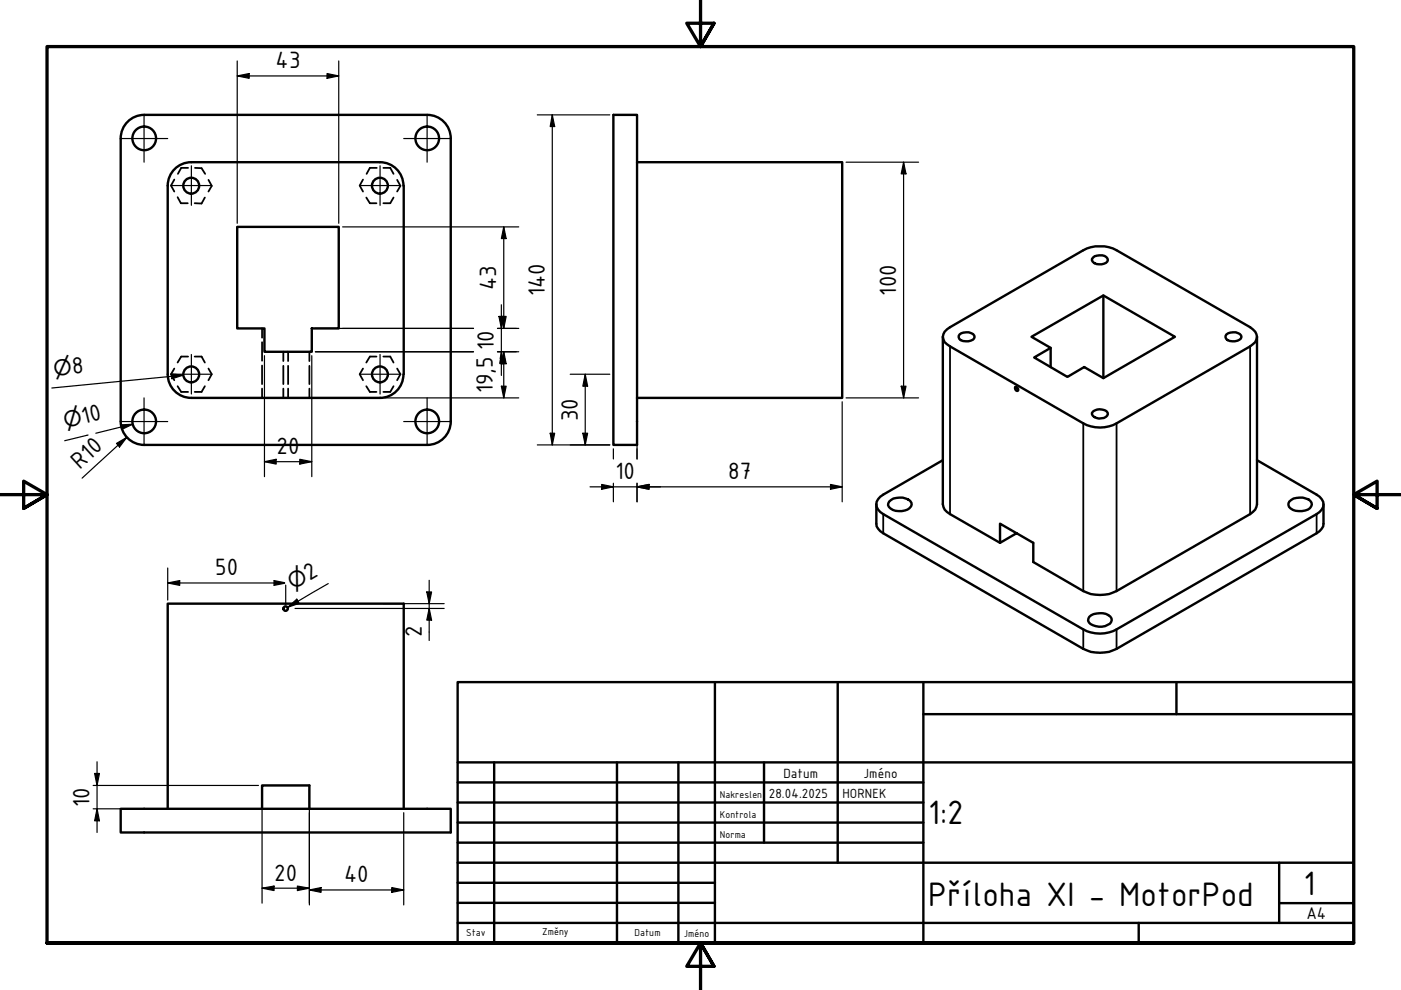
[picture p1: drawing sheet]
<svg xmlns="http://www.w3.org/2000/svg" width="297mm" height="210mm" viewBox="0 0 297 210" stroke-linecap="round" stroke-linejoin="round" font-family="sans-serif">
<g fill="none" stroke="#000" stroke-width=".38">
<path d="M37 38.1l-.7 1.2 .7 1.3M39.9 35.6h-1.5l-.7 1.3M41.3 35.6l1.4 .1 .8 1.2M44.2 38.1l.7 1.3-.7 1.2M77 38.1l-.7 1.2 .7 1.3M79.9 35.6h-1.5l-.7 1.3M81.3 35.6h1.4l.7 1.3M84.2 38.1l.7 1.3-.7 1.2M37.7 41.8l.7 1.3h1.4M43.4 41.9l-.7 1.3-1.4-.1M77.7 41.9l.7 1.2h1.4M83.4 41.9l-.7 1.2h-1.4"/>
<path d="M37 78.1l-.7 1.2 .7 1.3M39.9 75.6h-1.5l-.7 1.3M41.3 75.6h1.4l.7 1.3M44.2 78.1l.7 1.2-.7 1.3M55.6 69.6v2M55.6 72.6v3.9M55.6 77.5v3.9M60.1 74.6v2M60.1 77.6v3.8M61.1 74.6v2M61.1 77.6v3.8M65.6 74.6v2"/>
<path d="M65.6 77.6v3.8M77 78.1l-.7 1.2 .7 1.3M79.8 75.6h-1.4l-.7 1.3M81.3 75.6h1.4l.7 1.3M84.2 78.1l.7 1.2-.7 1.3M37.7 81.9l.7 1.2h1.5M43.4 81.9l-.7 1.2h-1.4M55.6 82.4v2M60.1 82.4v2M61.1 82.4v2M65.6 82.4v2M77.7 81.9l.7 1.2h1.4"/>
<path d="M83.4 81.9l-.7 1.2h-1.4"/>
</g>
<g fill="none" stroke="#000" stroke-width=".51">
<path d="M30.5 24.4h60.1M30.6 24.4a5 5 0 0 0-5 5v59.9a5 5 0 0 0 5 5M35.6 39.3v40M40.5 34.4a5 5 0 0 0-4.9 5M40.6 34.4h40a5 5 0 0 1 4.9 5M85.6 39.3v40M90.6 24.4a5 5 0 0 1 5 5v59.9a5 5 0 0 1-5 5M130 24.4h5.1v69.9h-5.1zM135.1 34.4h43.5v50h-43.5M50.3 48.1h21.5v21.5h-5.7v5h-10v-5h-5.8zM231.8 54.6a2.35 2.35 0 0 1 3 .2 .84 .84 0 0 1-.7 1.1 2.01 2.01 0 0 1-2.6-.7v-.3zM35.6 79.4a5 5 0 0 0 4.9 5"/>
<path d="M85.5 79.4a5 5 0 0 1-5 5h-39.9M199.9 71.4v35.5a2.46 2.46 0 0 0 1.5 2.1l10.6 6.1M200.3 70.3l1.1-.9 28.3-16.3a7.9 7.9 0 0 1 7 0l28.3 16.3a2.16 2.16 0 0 1 1.1 3.2l-1.1 .8-28.3 16.4a7.4 7.4 0 0 1-7 0l-28.3-16.4a2.09 2.09 0 0 1-1.1-3.1zM203.5 70.9a2.44 2.44 0 0 1 3.1 .3 .84 .84 0 0 1-.8 1 1.94 1.94 0 0 1-2.5-.7zM218.7 71.4l15.2-8.8 15.2 8.8-15.2 8.8-4-2.4-3.6 2.1-7-4.1 3.5-2zM222.8 73.8v4M233.9 62.6v17.6M260 70.9a2.44 2.44 0 0 1 3.1 .3 .84 .84 0 0 1-.7 1 1.94 1.94 0 0 1-2.6-.7zM266.5 71.4v35.5a2.54 2.54 0 0 1-1.5 2.1l-28.3 16.3a7.9 7.9 0 0 1-7 0l-10.6-6.1v-4.1l-7.1-4.1v4.1l3.5-2M30.5 94.3h60.1M199.9 97.6l-12.6 7.3a2.19 2.19 0 0 0-1.5 2 2.19 2.19 0 0 0 1.5 2.1l42.4 24.4a7.4 7.4 0 0 0 7 0l42.4-24.4a2.19 2.19 0 0 0 1.5-2.1 2.19 2.19 0 0 0-1.5-2l-12.6-7.3M215.3 82a.6 .6 0 0 1 .5 .8l-.2 .1a.68 .68 0 0 1-.3-.9z"/>
<path d="M231.8 87.2a2.35 2.35 0 0 1 3 .3 1.02 1.02 0 0 1-1.2 1.2 1.5 1.5 0 0 1-2.1-1.2zM185.8 106.9v4.1a2.57 2.57 0 0 0 1.5 2.1l42.4 24.5a7.9 7.9 0 0 0 7 0l42.4-24.5a2.57 2.57 0 0 0 1.5-2.1v-4.1M188.5 106.3a3.6 3.6 0 0 1 4.5-.1 1.28 1.28 0 0 1 .1 1.4 1.28 1.28 0 0 1-1.3 .6 2.96 2.96 0 0 1-3.5-1.1zM273.4 106.3a3.6 3.6 0 0 1 4.4-.1 1.27 1.27 0 0 1 .1 1.4 1.27 1.27 0 0 1-1.2 .6 3.3 3.3 0 0 1-3.4-.7l-.1-.8zM230.9 130.8a3.7 3.7 0 0 1 4.5-.1 1.04 1.04 0 0 1 .3 1.1 1.04 1.04 0 0 1-.9 .7 3.5 3.5 0 0 1-3.9-.5l-.2-.4zM25.6 171.5h70v5h-70zM35.6 171.5v-43.5h50v43.5M55.6 171.5v-5h10v5"/>
<circle cx="30.6" cy="29.3" r="2.51"/>
<circle cx="40.5" cy="39.4" r="1.68"/>
<circle cx="80.5" cy="39.4" r="1.68"/>
<circle cx="90.6" cy="29.3" r="2.51"/>
<circle cx="40.5" cy="79.4" r="1.68"/>
<circle cx="80.5" cy="79.4" r="1.68"/>
<circle cx="30.6" cy="89.3" r="2.51"/>
<circle cx="90.6" cy="89.3" r="2.51"/>
<circle cx="60.5" cy="129" r=".48"/>
</g>
<path d="M201.4 73.4v35.6M265 73.4v35.6M229.7 89.8v35.5M236.7 89.8v35.5M187.3 109v4.1M279.1 109v4.1M229.7 133.4v4.2M236.7 133.4v4.2" fill="none" stroke="#000" stroke-width=".38"/>
<path d="M148.5 -.1v10l-2.9-5h5.8l-2.9 5 2.9-5M0 104.9h10l-5-2.9v5.8l5-2.9-5 2.9M297 104.9h-10l5-2.9v5.8l-5-2.9 5 2.9M10 199.9v-190h277v190h-277h277M151.4 204.9l-2.9-5 2.9 5h-5.8l2.9-5v10" fill="none" stroke="#000" stroke-width=".7"/>
<!-- layer: Nadpis (ISO) -->
<g fill="none" stroke="#000" stroke-width=".51">
<path d="M97 144.6h190v55.3h-190zM151.6 144.6v55.3M177.6 144.6v38.3M195.8 151.4h91.2M195.8 144.6v55.3M249.4 144.6v6.8M97 165.9h98.8M97 170.2h98.8M97 174.4h98.8M97 178.7h98.8M97 161.6h190M104.8 161.6v38.3"/>
<path d="M130.8 161.6v38.3M143.8 161.6v38.3M162 161.6v17.1M97 195.7h190M97 182.9h190M97 187.2h54.6M97 191.4h54.6M241.4 195.7v4.2M271.2 191.5h15.8M271.2 182.9v12.8"/>
</g>
<g fill="none" stroke="#000" stroke-width=".25">
<path d="M50.3 16.1l2.5-.5v1zM50.3 16.1h21.5M50.3 12.9v34.4M69.3 15.6l2.5 .5-2.5 .5zM71.8 12.9v34.4M113.9 24.4h15.4M117.1 24.4l.5 2.4h-1zM117.1 24.4v69.9M179.4 34.4h15.4M191.6 34.4l.5 2.5h-1zM191.6 34.4v50M72.6 48.1h37.4"/>
<path d="M106.8 48.1l.5 2.5h-1zM106.8 48.1v21.5M36.3 79.3l2.6 .2-2.5 .8zM38.9 79.5l-27.9 2.8M56.1 75.4v25.7M66.1 75.4v25.7M66.9 69.6h33.5M66.9 74.6h33.5M105.5 69.6h4.5M105.5 74.6h4.5M105.8 67.1h1l-.5 2.5zM106 76l.3-1.4 .5 2.5h-.8"/>
<path d="M106.3 67.1h1l-.5 2.5zM106.3 64.6v15M106.8 74.6l.5 2.5h-1zM106.8 74.6v9.8M120.9 79.3h8.4M124.1 79.3l.5 2.6h-1zM124.1 79.3v15M18.7 92.2l-5 1.2M24.7 94l2.2-1.3-1.6 2.1zM25.6 90.1l2.5-.1-2.3 1zM26.9 92.7l-9.5 8.7M28.1 90l-7.8 1.9"/>
<path d="M56.1 97.9l2.4-.5v1zM56.1 97.9h10M63.6 97.4l2.5 .5-2.5 .5zM81.3 84.4h28.7M106.3 81.9h1l-.5 2.5zM113.9 94.3h15.4M116.6 91.9h1l-.5 2.4zM123.6 91.9h1l-.5 2.4zM130 95.2v2.1M135.1 85.2v12.1M178.6 85.2v21.2M179.4 84.4h15.4"/>
<path d="M191.1 81.9h1l-.5 2.5zM125.1 103.2h53.5M127.6 102.7l2.4 .5-2.4 .5zM130 102.5v3.9M135.1 103.2l2.5-.5v1zM135.1 102.5v3.9M176.1 102.7l2.5 .5-2.5 .5zM35.6 123.6l2.5-.5v1zM35.6 123.6h24.7M35.6 120.4v6.8M60.3 123.5l-2.2-.4v1l2.2-.4M60.6 124.1v4.1"/>
<path d="M61 128.7l1.9-1.7 .5 .9zM62.5 129h31.7M69.6 123.7l-8.6 5M81.3 128h12.9M90.5 125.5h1l-.5 2.5zM91 129l.5 2.5h-1zM91 123v12.8M19.7 171.5h10.1M19.7 166.5h35.1M20.1 164h1l-.5 2.5zM20.6 171.5l.5 2.5h-1zM20.6 161.5v15"/>
<path d="M55.6 167.3v24.2M65.6 167.3v24.6M85.6 172.3v19.6M55.6 188.3l2.5-.4v.9zM55.6 188.3h10M63.1 187.9l2.5 .4-2.5 .5zM65.6 188.7l2.5-.5v1zM65.6 188.7h20M83.1 188.2l2.5 .5-2.5 .5z"/>
</g>
<g fill="#000">
<path d="M50.3 16.1l2.5-.5v1zM69.3 15.6l2.5 .5-2.5 .5zM117.1 24.4l.5 2.4h-1zM191.6 34.4l.5 2.5h-1zM106.8 48.1l.5 2.5h-1zM105.8 67.1h1l-.5 2.5zM106.3 67.1h1l-.5 2.5zM106.3 74.6l.5 2.5h-1zM106.8 74.6l.5 2.5h-1zM24.7 94l2.2-1.3-1.6 2.1zM25.6 90.1l2.5-.1-2.3 1zM36.3 79.3l2.6 .2-2.5 .8z"/>
<path d="M56.1 97.9l2.4-.5v1zM63.6 97.4l2.5 .5-2.5 .5zM106.3 81.9h1l-.5 2.5zM116.6 91.9h1l-.5 2.4zM123.6 91.9h1l-.5 2.4zM124.1 79.3l.5 2.6h-1zM191.1 81.9h1l-.5 2.5zM127.6 102.7l2.4 .5-2.4 .5zM135.1 103.2l2.5-.5v1zM176.1 102.7l2.5 .5-2.5 .5zM35.6 123.6l2.5-.5v1zM58.1 123.1l2.5 .5-2.5 .5z"/>
<path d="M61 128.7l1.9-1.7 .5 .9zM90.5 125.5h1l-.5 2.5zM91 129l.5 2.5h-1zM20.1 164h1l-.5 2.5zM20.6 171.5l.5 2.5h-1zM55.6 188.3l2.5-.4v.9zM63.1 187.9l2.5 .4-2.5 .5zM65.6 188.7l2.5-.5v1zM83.1 188.2l2.5 .5-2.5 .5z"/>
</g>
<g fill="none" stroke="#000" stroke-width=".25">
<path d="M25.6 29.4h10M30.5 24.4v10M36.4 39.3h8.4M40.6 35.2v8.3M76.4 39.3h8.4M80.6 35.2v8.3M85.6 29.4h10M90.6 24.4v10M36.4 79.3h8.4M40.6 75.2v8.3M76.4 79.3h8.4M80.6 75.2v8.3"/>
<path d="M25.6 89.4h10M30.5 84.4v9.9M85.6 89.4h10M90.6 84.4v9.9"/>
</g>
<g font-size="7.7">
<text x="196.8" y="174.8">1:2</text>
<text x="196.8" y="192">Příloha XI - MotorPod</text>
<text x="276.4" y="189.7">1</text>
</g>
<g font-size="5.4">
<text x="58.4" y="14.5">43</text>
<text x="105.2" y="61.5" transform="rotate(-90 105.2 61.5)">43</text>
<text x="115.5" y="62.8" transform="rotate(-90 115.5 62.8)">140</text>
<text x="190" y="62.7" transform="rotate(-90 190 62.7)">100</text>
<text x="104.7" y="74.2" transform="rotate(-90 104.7 74.2)">10</text>
<text x="15.4" y="79.3" transform="rotate(-6 15.4 79.3)">8</text>
<text x="104.5" y="83.4" transform="rotate(-90 104.5 83.4)">19,5</text>
<text x="17.7" y="89.9" transform="rotate(-14 17.7 89.9)">10</text>
<text x="122.5" y="89.3" transform="rotate(-90 122.5 89.3)">30</text>
<text x="16.9" y="99.7" transform="rotate(-42 16.9 99.7)">R10</text>
<text x="58.6" y="96.3">20</text>
<text x="130.5" y="101.6">10</text>
<text x="154.4" y="101.6">87</text>
<text x="45.6" y="122">50</text>
<text x="65.6" y="123.2" transform="rotate(-30 65.6 123.2)">2</text>
<text x="89.4" y="135" transform="rotate(-90 89.4 135)">2</text>
<text x="19" y="171.1" transform="rotate(-90 19 171.1)">10</text>
<text x="58.1" y="186.7">20</text>
<text x="73" y="187.1">40</text>
</g>
<g font-size="4.6">
<text x="11.5" y="79.7" transform="rotate(-6 11.5 79.7)">⌀</text>
<text x="13.9" y="90.8" transform="rotate(-14 13.9 90.8)">⌀</text>
<text x="62.2" y="125.2" transform="rotate(-30 62.2 125.2)">⌀</text>
</g>
<text font-size="3.9" x="277" y="194.9">A4</text>
<g font-size="3">
<text x="166.1" y="164.9">Datum</text>
<text x="183.1" y="164.9">Jméno</text>
<text x="163" y="169.1">28.04.2025</text>
<text x="178.6" y="169.1">HORNEK</text>
</g>
<g font-size="2.3">
<text x="152.6" y="169.1">Nakreslen</text>
<text x="152.6" y="173.4">Kontrola</text>
<text x="152.6" y="177.6">Norma</text>
<text x="98.8" y="198.5">Stav</text>
<text x="114.9" y="198.3">Změny</text>
<text x="134.6" y="198.5">Datum</text>
<text x="145" y="198.6">Jméno</text>
</g>
</svg>
